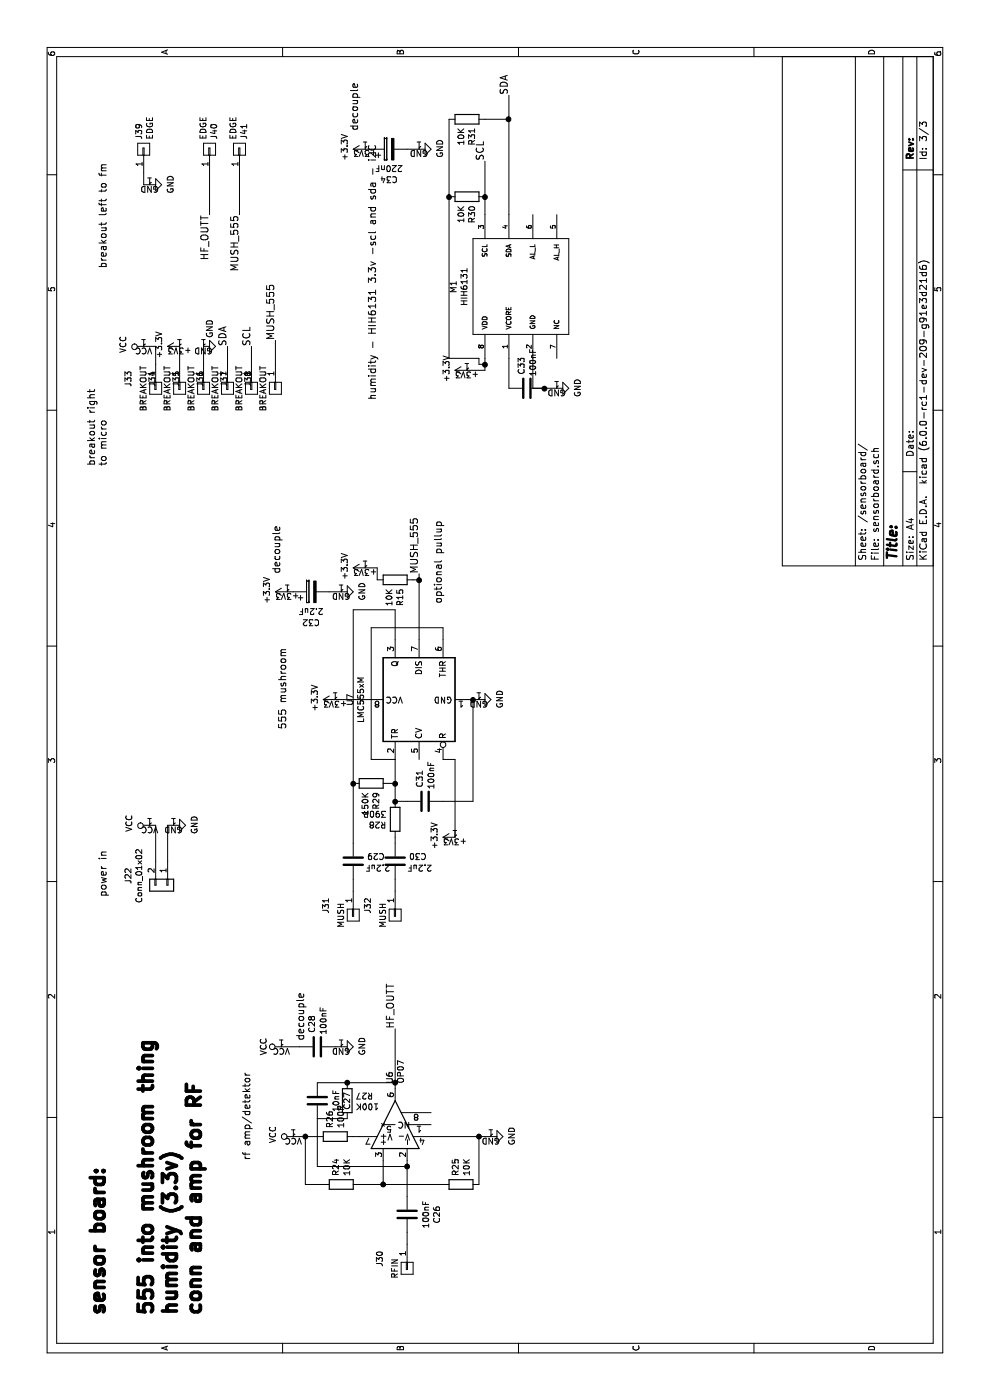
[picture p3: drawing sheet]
EESchema Schematic File Version 4
LIBS:mycelium_pcb-cache
EELAYER 26 0
EELAYER END
$Descr A4 11693 8268
encoding utf-8
Sheet 3 3
Title ""
Date ""
Rev ""
Comp ""
Comment1 ""
Comment2 ""
Comment3 ""
Comment4 ""
$EndDescr
Text Notes 700  1700 0    118  ~ 24
sensor board: \n\n555 into mushroom thing\nhumidity (3.3v)\nconn and amp for RF\n
$Comp
L mycelium_pcb-rescue:OP07-linear U6
U 1 1
P 2300 3300
F 0 "U6" H 2641 3346 50  0000 L CNN
F 1 "OP07" H 2641 3255 50  0000 L CNN
F 2 "SMD_Packages:SOIC-8-N" H 2350 3350 50  0001 C CNN
F 3 "" H 2350 3450 50  0001 C CNN
	1    2300 3300
	1    0    0    -1  
$EndComp
Text Notes 2000 2100 0    60   ~ 0
rf amp/detektor
Text Notes 5600 2400 0    60   ~ 0
555 mushroom
Text Notes 7800 900  0    60   ~ 0
breakout right \nto micro
Text Notes 9450 900  0    60   ~ 0
breakout left to fm
$Comp
L mycelium_pcb-rescue:CONN_01X01 J35
U 1 1
P 8450 1700
F 0 "J35" H 8369 1475 50  0000 C CNN
F 1 "BREAKOUT" H 8450 1600 50  0000 C CNN
F 2 "Wire_Pads:SolderWirePad_single_SMD_5x10mm" H 8450 1700 50  0001 C CNN
F 3 "" H 8450 1700 50  0001 C CNN
	1    8450 1700
	-1   0    0    1   
$EndComp
$Comp
L mycelium_pcb-rescue:CONN_01X01 J33
U 1 1
P 8450 1300
F 0 "J33" H 8369 1075 50  0000 C CNN
F 1 "BREAKOUT" H 8450 1200 50  0000 C CNN
F 2 "Wire_Pads:SolderWirePad_single_SMD_5x10mm" H 8450 1300 50  0001 C CNN
F 3 "" H 8450 1300 50  0001 C CNN
	1    8450 1300
	-1   0    0    1   
$EndComp
$Comp
L mycelium_pcb-rescue:CONN_01X01 J34
U 1 1
P 8450 1500
F 0 "J34" H 8369 1275 50  0000 C CNN
F 1 "BREAKOUT" H 8450 1400 50  0000 C CNN
F 2 "Wire_Pads:SolderWirePad_single_SMD_5x10mm" H 8450 1500 50  0001 C CNN
F 3 "" H 8450 1500 50  0001 C CNN
	1    8450 1500
	-1   0    0    1   
$EndComp
$Comp
L mycelium_pcb-rescue:CONN_01X01 J36
U 1 1
P 8450 1900
F 0 "J36" H 8369 1675 50  0000 C CNN
F 1 "BREAKOUT" H 8450 1800 50  0000 C CNN
F 2 "Wire_Pads:SolderWirePad_single_SMD_5x10mm" H 8450 1900 50  0001 C CNN
F 3 "" H 8450 1900 50  0001 C CNN
	1    8450 1900
	-1   0    0    1   
$EndComp
$Comp
L mycelium_pcb-rescue:GND-power #PWR051
U 1 1
P 8800 1700
F 0 "#PWR051" H 8800 1450 50  0001 C CNN
F 1 "GND" H 8950 1650 50  0000 C CNN
F 2 "" H 8800 1700 50  0001 C CNN
F 3 "" H 8800 1700 50  0001 C CNN
	1    8800 1700
	1    0    0    -1  
$EndComp
$Comp
L mycelium_pcb-rescue:+3.3V-power #PWR052
U 1 1
P 8800 1500
F 0 "#PWR052" H 8800 1350 50  0001 C CNN
F 1 "+3.3V" H 8815 1673 50  0000 C CNN
F 2 "" H 8800 1500 50  0001 C CNN
F 3 "" H 8800 1500 50  0001 C CNN
	1    8800 1500
	1    0    0    -1  
$EndComp
$Comp
L mycelium_pcb-rescue:CONN_01X01 J38
U 1 1
P 8450 2300
F 0 "J38" H 8369 2075 50  0000 C CNN
F 1 "BREAKOUT" H 8450 2200 50  0000 C CNN
F 2 "Wire_Pads:SolderWirePad_single_SMD_5x10mm" H 8450 2300 50  0001 C CNN
F 3 "" H 8450 2300 50  0001 C CNN
	1    8450 2300
	-1   0    0    1   
$EndComp
Text Label 8850 2300 0    60   ~ 0
MUSH_555
$Comp
L mycelium_pcb-rescue:CONN_01X01 J40
U 1 1
P 10450 1750
F 0 "J40" H 10528 1791 50  0000 L CNN
F 1 "EDGE" H 10528 1700 50  0000 L CNN
F 2 "Wire_Pads:SolderWirePad_single_SMD_5x10mm" H 10450 1750 50  0001 C CNN
F 3 "" H 10450 1750 50  0001 C CNN
	1    10450 1750
	1    0    0    1   
$EndComp
Text Label 9900 1750 2    60   ~ 0
HF_OUTT
$Comp
L mycelium_pcb-rescue:CONN_01X01 J39
U 1 1
P 10450 1200
F 0 "J39" H 10528 1241 50  0000 L CNN
F 1 "EDGE" H 10528 1150 50  0000 L CNN
F 2 "Wire_Pads:SolderWirePad_single_SMD_5x10mm" H 10450 1200 50  0001 C CNN
F 3 "" H 10450 1200 50  0001 C CNN
	1    10450 1200
	1    0    0    -1  
$EndComp
$Comp
L mycelium_pcb-rescue:GND-power #PWR053
U 1 1
P 10150 1250
F 0 "#PWR053" H 10150 1000 50  0001 C CNN
F 1 "GND" H 10155 1077 50  0000 C CNN
F 2 "" H 10150 1250 50  0001 C CNN
F 3 "" H 10150 1250 50  0001 C CNN
	1    10150 1250
	1    0    0    -1  
$EndComp
$Comp
L mycelium_pcb-rescue:CONN_01X01 J41
U 1 1
P 10450 2000
F 0 "J41" H 10528 2041 50  0000 L CNN
F 1 "EDGE" H 10528 1950 50  0000 L CNN
F 2 "Wire_Pads:SolderWirePad_single_SMD_5x10mm" H 10450 2000 50  0001 C CNN
F 3 "" H 10450 2000 50  0001 C CNN
	1    10450 2000
	1    0    0    1   
$EndComp
Text Label 9900 2000 2    60   ~ 0
MUSH_555
$Comp
L mycelium_pcb-rescue:VCC-power #PWR054
U 1 1
P 8800 1200
F 0 "#PWR054" H 8800 1050 50  0001 C CNN
F 1 "VCC" H 8817 1373 50  0000 C CNN
F 2 "" H 8800 1200 50  0001 C CNN
F 3 "" H 8800 1200 50  0001 C CNN
	1    8800 1200
	1    0    0    -1  
$EndComp
$Comp
L mycelium_pcb-rescue:VCC-power #PWR055
U 1 1
P 2200 2450
F 0 "#PWR055" H 2200 2300 50  0001 C CNN
F 1 "VCC" H 2217 2623 50  0000 C CNN
F 2 "" H 2200 2450 50  0001 C CNN
F 3 "" H 2200 2450 50  0001 C CNN
	1    2200 2450
	1    0    0    -1  
$EndComp
$Comp
L mycelium_pcb-rescue:GND-power #PWR056
U 1 1
P 2200 4100
F 0 "#PWR056" H 2200 3850 50  0001 C CNN
F 1 "GND" H 2205 3927 50  0000 C CNN
F 2 "" H 2200 4100 50  0001 C CNN
F 3 "" H 2200 4100 50  0001 C CNN
	1    2200 4100
	1    0    0    -1  
$EndComp
$Comp
L mycelium_pcb-rescue:R-device R27
U 1 1
P 2500 2900
F 0 "R27" H 2570 2946 50  0000 L CNN
F 1 "100K" H 2570 2855 50  0000 L CNN
F 2 "Resistors_SMD:R_0805_HandSoldering" V 2430 2900 50  0001 C CNN
F 3 "" H 2500 2900 50  0001 C CNN
	1    2500 2900
	0    1    1    0   
$EndComp
$Comp
L mycelium_pcb-rescue:C-device C27
U 1 1
P 2500 2650
F 0 "C27" V 2248 2650 50  0000 C CNN
F 1 "10nF" V 2339 2650 50  0000 C CNN
F 2 "Capacitors_SMD:C_0805_HandSoldering" H 2538 2500 50  0001 C CNN
F 3 "" H 2500 2650 50  0001 C CNN
	1    2500 2650
	0    -1   -1   0   
$EndComp
$Comp
L mycelium_pcb-rescue:C-device C26
U 1 1
P 1550 3400
F 0 "C26" V 1298 3400 50  0000 C CNN
F 1 "100nF" V 1389 3400 50  0000 C CNN
F 2 "Capacitors_SMD:C_0805_HandSoldering" H 1588 3250 50  0001 C CNN
F 3 "" H 1550 3400 50  0001 C CNN
	1    1550 3400
	0    -1   -1   0   
$EndComp
$Comp
L mycelium_pcb-rescue:R-device R24
U 1 1
P 1800 2850
F 0 "R24" H 1870 2896 50  0000 L CNN
F 1 "10K" H 1870 2805 50  0000 L CNN
F 2 "Resistors_SMD:R_0805_HandSoldering" V 1730 2850 50  0001 C CNN
F 3 "" H 1800 2850 50  0001 C CNN
	1    1800 2850
	1    0    0    -1  
$EndComp
$Comp
L mycelium_pcb-rescue:R-device R25
U 1 1
P 1800 3850
F 0 "R25" H 1870 3896 50  0000 L CNN
F 1 "10K" H 1870 3805 50  0000 L CNN
F 2 "Resistors_SMD:R_0805_HandSoldering" V 1730 3850 50  0001 C CNN
F 3 "" H 1800 3850 50  0001 C CNN
	1    1800 3850
	1    0    0    -1  
$EndComp
$Comp
L mycelium_pcb-rescue:R-device R26
U 1 1
P 2200 2800
F 0 "R26" H 2270 2846 50  0000 L CNN
F 1 "100R" H 2270 2755 50  0000 L CNN
F 2 "Resistors_SMD:R_0805_HandSoldering" V 2130 2800 50  0001 C CNN
F 3 "" H 2200 2800 50  0001 C CNN
	1    2200 2800
	1    0    0    -1  
$EndComp
$Comp
L mycelium_pcb-rescue:CONN_01X01 J30
U 1 1
P 1100 3400
F 0 "J30" H 1019 3175 50  0000 C CNN
F 1 "RFIN" H 1100 3300 50  0000 C CNN
F 2 "Wire_Pads:SolderWirePad_single_1mmDrill" H 1100 3400 50  0001 C CNN
F 3 "" H 1100 3400 50  0001 C CNN
	1    1100 3400
	-1   0    0    1   
$EndComp
Text Label 3100 3300 0    60   ~ 0
HF_OUTT
$Comp
L mycelium_pcb-rescue:C-device C28
U 1 1
P 2950 2650
F 0 "C28" H 3065 2696 50  0000 L CNN
F 1 "100nF" H 3050 2600 50  0000 L CNN
F 2 "Capacitors_SMD:C_0805_HandSoldering" H 2988 2500 50  0001 C CNN
F 3 "" H 2950 2650 50  0001 C CNN
	1    2950 2650
	1    0    0    -1  
$EndComp
Text Notes 3000 2550 0    60   ~ 0
decouple
$Comp
L mycelium_pcb-rescue:VCC-power #PWR057
U 1 1
P 2950 2350
F 0 "#PWR057" H 2950 2200 50  0001 C CNN
F 1 "VCC" H 2950 2500 50  0000 C CNN
F 2 "" H 2950 2350 50  0001 C CNN
F 3 "" H 2950 2350 50  0001 C CNN
	1    2950 2350
	1    0    0    -1  
$EndComp
$Comp
L mycelium_pcb-rescue:GND-power #PWR058
U 1 1
P 2950 2850
F 0 "#PWR058" H 2950 2600 50  0001 C CNN
F 1 "GND" H 2955 2677 50  0000 C CNN
F 2 "" H 2950 2850 50  0001 C CNN
F 3 "" H 2950 2850 50  0001 C CNN
	1    2950 2850
	1    0    0    -1  
$EndComp
$Comp
L mycelium_pcb-rescue:+3.3V-power #PWR059
U 1 1
P 5850 2800
F 0 "#PWR059" H 5850 2650 50  0001 C CNN
F 1 "+3.3V" H 5865 2973 50  0000 C CNN
F 2 "" H 5850 2800 50  0001 C CNN
F 3 "" H 5850 2800 50  0001 C CNN
	1    5850 2800
	1    0    0    -1  
$EndComp
$Comp
L mycelium_pcb-rescue:GND-power #PWR060
U 1 1
P 5850 4000
F 0 "#PWR060" H 5850 3750 50  0001 C CNN
F 1 "GND" H 5855 3827 50  0000 C CNN
F 2 "" H 5850 4000 50  0001 C CNN
F 3 "" H 5850 4000 50  0001 C CNN
	1    5850 4000
	1    0    0    -1  
$EndComp
Text Label 6900 3500 0    60   ~ 0
MUSH_555
$Comp
L mycelium_pcb-rescue:LMC555xM-linear U7
U 1 1
P 5850 3500
F 0 "U7" H 5850 4078 50  0000 C CNN
F 1 "LMC555xM" H 5850 3987 50  0000 C CNN
F 2 "SMD_Packages:SOIC-8-N" H 5850 3500 50  0001 C CNN
F 3 "" H 5850 3500 50  0001 C CNN
	1    5850 3500
	1    0    0    -1  
$EndComp
$Comp
L mycelium_pcb-rescue:R-device R29
U 1 1
P 5150 3100
F 0 "R29" H 5220 3146 50  0000 L CNN
F 1 "150K" H 5220 3055 50  0000 L CNN
F 2 "Resistors_SMD:R_0805_HandSoldering" V 5080 3100 50  0001 C CNN
F 3 "" H 5150 3100 50  0001 C CNN
	1    5150 3100
	-1   0    0    1   
$EndComp
$Comp
L mycelium_pcb-rescue:R-device R28
U 1 1
P 4850 3300
F 0 "R28" H 4920 3346 50  0000 L CNN
F 1 "390R" H 4920 3255 50  0000 L CNN
F 2 "Resistors_SMD:R_0805_HandSoldering" V 4780 3300 50  0001 C CNN
F 3 "" H 4850 3300 50  0001 C CNN
	1    4850 3300
	0    -1   -1   0   
$EndComp
$Comp
L mycelium_pcb-rescue:C-device C29
U 1 1
P 4500 2950
F 0 "C29" H 4615 2996 50  0000 L CNN
F 1 "2.2uF" H 4600 2900 50  0000 L CNN
F 2 "Capacitors_Tantalum_SMD:CP_Tantalum_Case-A_EIA-3216-18_Hand" H 4538 2800 50  0001 C CNN
F 3 "" H 4500 2950 50  0001 C CNN
	1    4500 2950
	0    1    1    0   
$EndComp
$Comp
L mycelium_pcb-rescue:C-device C30
U 1 1
P 4500 3300
F 0 "C30" H 4615 3346 50  0000 L CNN
F 1 "2.2uF" H 4600 3250 50  0000 L CNN
F 2 "Capacitors_Tantalum_SMD:CP_Tantalum_Case-A_EIA-3216-18_Hand" H 4538 3150 50  0001 C CNN
F 3 "" H 4500 3300 50  0001 C CNN
	1    4500 3300
	0    1    1    0   
$EndComp
$Comp
L mycelium_pcb-rescue:CONN_01X01 J31
U 1 1
P 4050 2950
F 0 "J31" H 3969 2725 50  0000 C CNN
F 1 "MUSH" H 4050 2850 50  0000 C CNN
F 2 "Wire_Pads:SolderWirePad_single_1mmDrill" H 4050 2950 50  0001 C CNN
F 3 "" H 4050 2950 50  0001 C CNN
	1    4050 2950
	-1   0    0    1   
$EndComp
$Comp
L mycelium_pcb-rescue:CONN_01X01 J32
U 1 1
P 4050 3300
F 0 "J32" H 3969 3075 50  0000 C CNN
F 1 "MUSH" H 4050 3200 50  0000 C CNN
F 2 "Wire_Pads:SolderWirePad_single_1mmDrill" H 4050 3300 50  0001 C CNN
F 3 "" H 4050 3300 50  0001 C CNN
	1    4050 3300
	-1   0    0    1   
$EndComp
$Comp
L mycelium_pcb-rescue:+3.3V-power #PWR061
U 1 1
P 4700 3800
F 0 "#PWR061" H 4700 3650 50  0001 C CNN
F 1 "+3.3V" H 4715 3973 50  0000 C CNN
F 2 "" H 4700 3800 50  0001 C CNN
F 3 "" H 4700 3800 50  0001 C CNN
	1    4700 3800
	1    0    0    -1  
$EndComp
$Comp
L mycelium_pcb-rescue:CP-device C32
U 1 1
P 6750 2600
F 0 "C32" V 6495 2600 50  0000 C CNN
F 1 "2.2uF" V 6586 2600 50  0000 C CNN
F 2 "Capacitors_Tantalum_SMD:CP_Tantalum_Case-A_EIA-3216-18_Hand" H 6788 2450 50  0001 C CNN
F 3 "" H 6750 2600 50  0001 C CNN
	1    6750 2600
	1    0    0    -1  
$EndComp
$Comp
L mycelium_pcb-rescue:+3.3V-power #PWR062
U 1 1
P 6750 2400
F 0 "#PWR062" H 6750 2250 50  0001 C CNN
F 1 "+3.3V" H 6765 2573 50  0000 C CNN
F 2 "" H 6750 2400 50  0001 C CNN
F 3 "" H 6750 2400 50  0001 C CNN
	1    6750 2400
	1    0    0    -1  
$EndComp
$Comp
L mycelium_pcb-rescue:GND-power #PWR063
U 1 1
P 6750 2850
F 0 "#PWR063" H 6750 2600 50  0001 C CNN
F 1 "GND" H 6755 2677 50  0000 C CNN
F 2 "" H 6750 2850 50  0001 C CNN
F 3 "" H 6750 2850 50  0001 C CNN
	1    6750 2850
	1    0    0    -1  
$EndComp
Text Notes 6900 2350 0    60   ~ 0
decouple
Text Notes 8350 3150 0    60   ~ 0
humidity - HIH6131 3.3v -scl and sda - i2C
$Comp
L mycelium_pcb-rescue:+3.3V-power #PWR064
U 1 1
P 8600 3900
F 0 "#PWR064" H 8600 3750 50  0001 C CNN
F 1 "+3.3V" H 8615 4073 50  0000 C CNN
F 2 "" H 8600 3900 50  0001 C CNN
F 3 "" H 8600 3900 50  0001 C CNN
	1    8600 3900
	1    0    0    -1  
$EndComp
$Comp
L mycelium_pcb-rescue:CONN_01X01 J37
U 1 1
P 8450 2100
F 0 "J37" H 8369 1875 50  0000 C CNN
F 1 "BREAKOUT" H 8450 2000 50  0000 C CNN
F 2 "Wire_Pads:SolderWirePad_single_SMD_5x10mm" H 8450 2100 50  0001 C CNN
F 3 "" H 8450 2100 50  0001 C CNN
	1    8450 2100
	-1   0    0    1   
$EndComp
$Comp
L mycelium_pcb-rescue:HIH6131-SparkFun-AnalogIC M1
U 1 1
P 9300 4350
F 0 "M1" H 9300 4915 50  0000 C CNN
F 1 "HIH6131" H 9300 4824 50  0000 C CNN
F 2 "SMD_Packages:SOIC-8-N" H 9330 4500 20  0001 C CNN
F 3 "" H 9300 4350 60  0001 C CNN
F 4 "HIG6131-021-001" H 9300 4350 50  0001 C CNN "Notes"
	1    9300 4350
	1    0    0    -1  
$EndComp
$Comp
L mycelium_pcb-rescue:CP-device C34
U 1 1
P 10450 3250
F 0 "C34" V 10195 3250 50  0000 C CNN
F 1 "220nF" V 10286 3250 50  0000 C CNN
F 2 "Capacitors_SMD:C_0805_HandSoldering" H 10488 3100 50  0001 C CNN
F 3 "" H 10450 3250 50  0001 C CNN
	1    10450 3250
	1    0    0    -1  
$EndComp
$Comp
L mycelium_pcb-rescue:+3.3V-power #PWR065
U 1 1
P 10450 3050
F 0 "#PWR065" H 10450 2900 50  0001 C CNN
F 1 "+3.3V" H 10465 3223 50  0000 C CNN
F 2 "" H 10450 3050 50  0001 C CNN
F 3 "" H 10450 3050 50  0001 C CNN
	1    10450 3050
	1    0    0    -1  
$EndComp
$Comp
L mycelium_pcb-rescue:GND-power #PWR066
U 1 1
P 10450 3500
F 0 "#PWR066" H 10450 3250 50  0001 C CNN
F 1 "GND" H 10455 3327 50  0000 C CNN
F 2 "" H 10450 3500 50  0001 C CNN
F 3 "" H 10450 3500 50  0001 C CNN
	1    10450 3500
	1    0    0    -1  
$EndComp
Text Notes 10600 3000 0    60   ~ 0
decouple
$Comp
L mycelium_pcb-rescue:R-device R30
U 1 1
P 10050 3900
F 0 "R30" H 10120 3946 50  0000 L CNN
F 1 "10K" H 10120 3855 50  0000 L CNN
F 2 "Resistors_SMD:R_0805_HandSoldering" V 9980 3900 50  0001 C CNN
F 3 "" H 10050 3900 50  0001 C CNN
	1    10050 3900
	-1   0    0    1   
$EndComp
$Comp
L mycelium_pcb-rescue:C-device C33
U 1 1
P 8450 4400
F 0 "C33" H 8565 4446 50  0000 L CNN
F 1 "100nF" H 8550 4350 50  0000 L CNN
F 2 "Capacitors_SMD:C_0805_HandSoldering" H 8488 4250 50  0001 C CNN
F 3 "" H 8450 4400 50  0001 C CNN
	1    8450 4400
	1    0    0    -1  
$EndComp
$Comp
L mycelium_pcb-rescue:GND-power #PWR067
U 1 1
P 8450 4650
F 0 "#PWR067" H 8450 4400 50  0001 C CNN
F 1 "GND" H 8455 4477 50  0000 C CNN
F 2 "" H 8450 4650 50  0001 C CNN
F 3 "" H 8450 4650 50  0001 C CNN
	1    8450 4650
	1    0    0    -1  
$EndComp
$Comp
L mycelium_pcb-rescue:C-device C31
U 1 1
P 5000 3550
F 0 "C31" H 5115 3596 50  0000 L CNN
F 1 "100nF" H 5100 3500 50  0000 L CNN
F 2 "Capacitors_SMD:C_0805_HandSoldering" H 5038 3400 50  0001 C CNN
F 3 "" H 5000 3550 50  0001 C CNN
	1    5000 3550
	1    0    0    -1  
$EndComp
$Comp
L mycelium_pcb-rescue:R-device R31
U 1 1
P 10700 3900
F 0 "R31" H 10770 3946 50  0000 L CNN
F 1 "10K" H 10770 3855 50  0000 L CNN
F 2 "Resistors_SMD:R_0805_HandSoldering" V 10630 3900 50  0001 C CNN
F 3 "" H 10700 3900 50  0001 C CNN
	1    10700 3900
	-1   0    0    1   
$EndComp
Text Label 8800 1900 0    60   ~ 0
SDA
Text Label 8800 2100 0    60   ~ 0
SCL
Text Label 10900 4250 0    60   ~ 0
SDA
Text Label 10350 4050 0    60   ~ 0
SCL
Wire Wire Line
	8800 1300 8650 1300
Wire Wire Line
	8800 1200 8800 1300
Wire Wire Line
	8650 1500 8800 1500
Wire Wire Line
	8650 1700 8800 1700
Wire Wire Line
	8650 1900 8800 1900
Wire Wire Line
	8650 2300 8850 2300
Wire Wire Line
	10250 1750 9900 1750
Wire Wire Line
	10150 1250 10150 1200
Wire Wire Line
	10150 1200 10250 1200
Wire Wire Line
	10250 2000 9900 2000
Wire Wire Line
	2200 3000 2200 2950
Wire Wire Line
	2200 2650 2200 2550
Wire Wire Line
	2200 3600 2200 4000
Wire Wire Line
	1800 4000 2200 4000
Connection ~ 2200 4000
Wire Wire Line
	2000 3200 1800 3200
Wire Wire Line
	1800 3000 1800 3200
Connection ~ 1800 3200
Wire Wire Line
	1800 2700 1800 2550
Wire Wire Line
	1800 2550 2200 2550
Connection ~ 2200 2550
Wire Wire Line
	1300 3400 1400 3400
Wire Wire Line
	1950 3400 1950 2650
Wire Wire Line
	1950 2650 2350 2650
Connection ~ 1950 3400
Wire Wire Line
	2350 2650 2350 2900
Wire Wire Line
	2650 2650 2650 2900
Wire Wire Line
	2600 3300 2650 3300
Connection ~ 2650 2900
Connection ~ 2650 3300
Wire Wire Line
	2950 2500 2950 2350
Wire Wire Line
	2950 2850 2950 2800
Wire Wire Line
	6350 3500 6850 3500
Wire Wire Line
	5850 4000 5850 3950
Wire Wire Line
	5850 2800 5850 3100
Wire Wire Line
	6350 3700 6450 3700
Wire Wire Line
	6450 3700 6450 3100
Wire Wire Line
	6450 3100 5350 3100
Wire Wire Line
	5350 3100 5350 3300
Wire Wire Line
	6350 3300 6600 3300
Wire Wire Line
	6600 3300 6600 2950
Wire Wire Line
	6600 2950 5150 2950
Wire Wire Line
	5150 3300 5150 3250
Connection ~ 5150 2950
Connection ~ 5150 3300
Wire Wire Line
	4250 2950 4350 2950
Wire Wire Line
	5000 3700 5000 3950
Wire Wire Line
	5000 3950 5850 3950
Connection ~ 5850 3950
Wire Wire Line
	4700 3800 5350 3800
Wire Wire Line
	5350 3800 5350 3700
Wire Wire Line
	6750 2450 6750 2400
Wire Wire Line
	6750 2750 6750 2850
Wire Wire Line
	8650 2100 8800 2100
Wire Wire Line
	10450 3100 10450 3050
Wire Wire Line
	10450 3400 10450 3500
Wire Wire Line
	8600 3900 8600 4050
Wire Wire Line
	8700 4250 8450 4250
Wire Wire Line
	8700 4450 8450 4450
Wire Wire Line
	8450 4450 8450 4550
Connection ~ 8450 4550
Wire Wire Line
	9900 4050 10050 4050
Wire Wire Line
	8700 3750 10050 3750
Wire Wire Line
	9900 4250 10700 4250
Wire Wire Line
	5000 3400 5000 3300
Connection ~ 5000 3300
Wire Wire Line
	4250 3300 4350 3300
Wire Wire Line
	4650 3300 4700 3300
Wire Wire Line
	5000 3300 5150 3300
Connection ~ 10050 4050
Connection ~ 10050 3750
Wire Wire Line
	10700 4250 10700 4050
Connection ~ 10700 4250
Wire Wire Line
	8600 4050 8650 4050
Wire Wire Line
	8700 3750 8700 4000
Wire Wire Line
	8700 4000 8650 4000
Wire Wire Line
	8650 4000 8650 4050
Connection ~ 8650 4050
Wire Wire Line
	1700 3400 1950 3400
$Comp
L mycelium_pcb-rescue:Conn_01x02-Connector J22
U 1 1
P 4300 1400
F 0 "J22" H 4220 1075 50  0000 C CNN
F 1 "Conn_01x02" H 4220 1166 50  0000 C CNN
F 2 "Socket_Strips:Socket_Strip_Straight_1x02_Pitch2.54mm" H 4300 1400 50  0001 C CNN
F 3 "" H 4300 1400 50  0001 C CNN
	1    4300 1400
	-1   0    0    1   
$EndComp
Text Notes 4200 900  0    60   ~ 0
power in
$Comp
L mycelium_pcb-rescue:VCC-power #PWR068
U 1 1
P 4800 1250
F 0 "#PWR068" H 4800 1100 50  0001 C CNN
F 1 "VCC" H 4817 1423 50  0000 C CNN
F 2 "" H 4800 1250 50  0001 C CNN
F 3 "" H 4800 1250 50  0001 C CNN
	1    4800 1250
	1    0    0    -1  
$EndComp
$Comp
L mycelium_pcb-rescue:GND-power #PWR069
U 1 1
P 4800 1450
F 0 "#PWR069" H 4800 1200 50  0001 C CNN
F 1 "GND" H 4805 1277 50  0000 C CNN
F 2 "" H 4800 1450 50  0001 C CNN
F 3 "" H 4800 1450 50  0001 C CNN
	1    4800 1450
	1    0    0    -1  
$EndComp
Wire Wire Line
	4500 1300 4800 1300
Wire Wire Line
	4800 1300 4800 1250
Wire Wire Line
	4500 1400 4800 1400
Wire Wire Line
	4800 1400 4800 1450
$Comp
L mycelium_pcb-rescue:R-device R15
U 1 1
P 6850 3300
F 0 "R15" H 6920 3346 50  0000 L CNN
F 1 "10K" H 6920 3255 50  0000 L CNN
F 2 "Resistors_SMD:R_0805_HandSoldering" V 6780 3300 50  0001 C CNN
F 3 "" H 6850 3300 50  0001 C CNN
	1    6850 3300
	-1   0    0    1   
$EndComp
$Comp
L mycelium_pcb-rescue:+3.3V-power #PWR070
U 1 1
P 6950 3050
F 0 "#PWR070" H 6950 2900 50  0001 C CNN
F 1 "+3.3V" H 6965 3223 50  0000 C CNN
F 2 "" H 6950 3050 50  0001 C CNN
F 3 "" H 6950 3050 50  0001 C CNN
	1    6950 3050
	1    0    0    -1  
$EndComp
Wire Wire Line
	6850 3150 6950 3150
Wire Wire Line
	6950 3150 6950 3050
Wire Wire Line
	6850 3450 6850 3500
Connection ~ 6850 3500
Text Notes 6650 3700 0    60   ~ 0
optional pullup
Wire Wire Line
	2200 4000 2200 4100
Wire Wire Line
	1800 3200 1800 3700
Wire Wire Line
	2200 2550 2200 2450
Wire Wire Line
	1950 3400 2000 3400
Wire Wire Line
	2650 2900 2650 3300
Wire Wire Line
	2650 3300 3100 3300
Wire Wire Line
	5150 2950 4650 2950
Wire Wire Line
	5150 3300 5350 3300
Wire Wire Line
	5850 3950 5850 3900
Wire Wire Line
	8450 4550 8450 4650
Wire Wire Line
	10050 4050 10350 4050
Wire Wire Line
	10050 3750 10700 3750
Wire Wire Line
	10700 4250 10900 4250
Wire Wire Line
	8650 4050 8700 4050
Wire Wire Line
	6850 3500 6900 3500
$EndSCHEMATC
